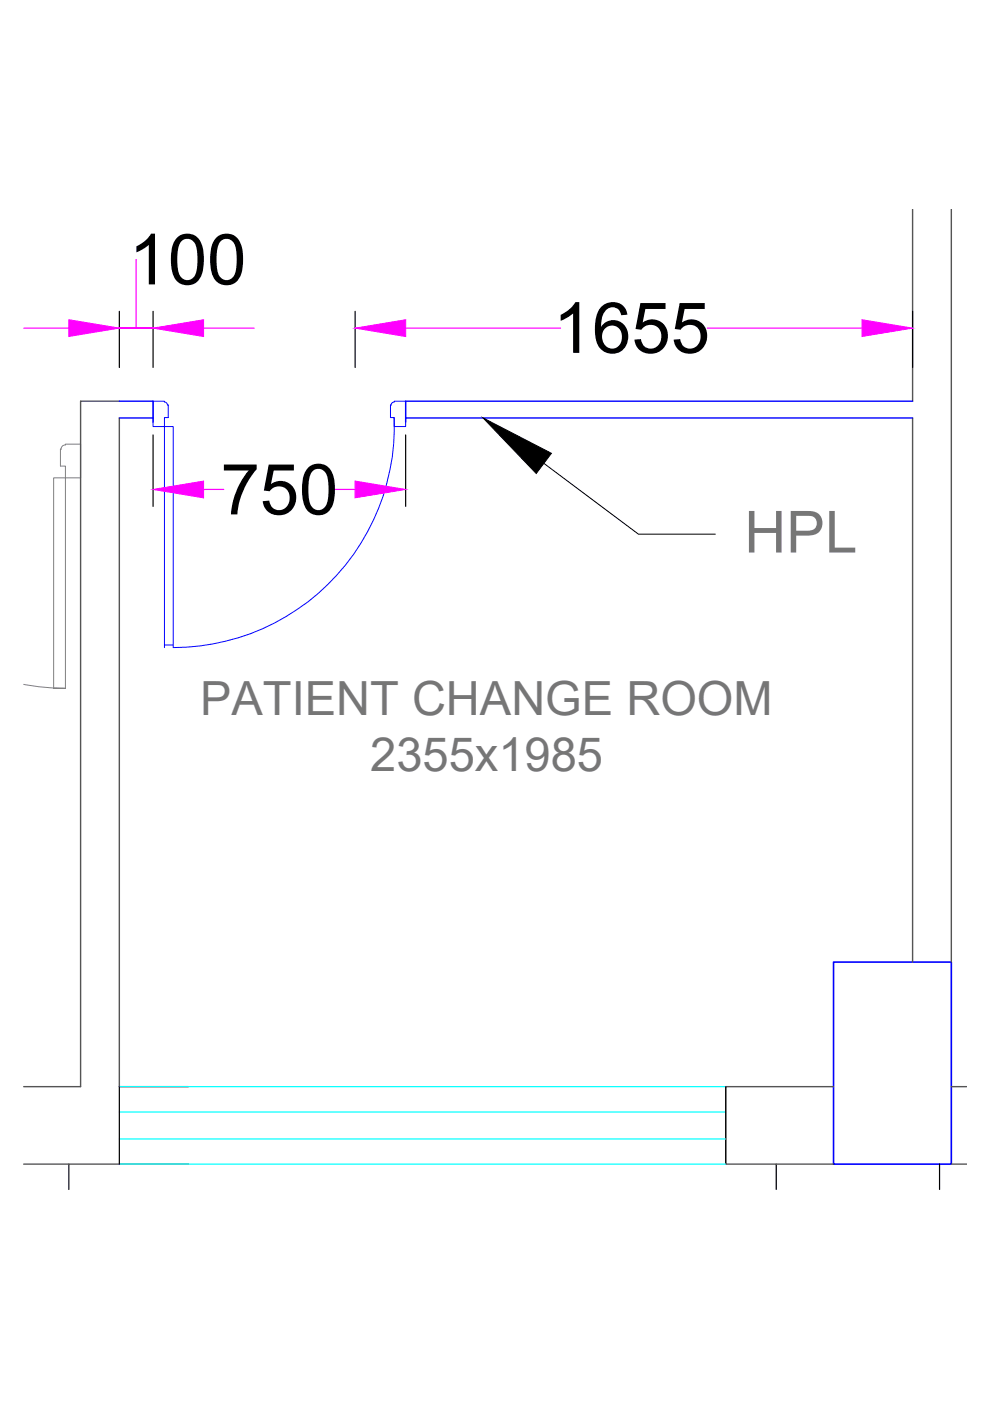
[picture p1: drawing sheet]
<svg xmlns="http://www.w3.org/2000/svg" width="210mm" height="297mm" viewBox="0 0 210 297" stroke-linecap="round" stroke-linejoin="round" font-family="sans-serif">
<!-- layer: col -->
<path d="M176.7 204h25v42.8h-25z" fill="none" stroke="#00f" stroke-width=".34"/>
<!-- layer: walls -->
<path d="M193.5 44.4v40.7M201.7 44.4v159.6M25.3 85.1h-8.2v145.3h-12.1M25.3 88.6v141.8h14.6M193.5 88.6v115.4M176.7 230.4h-22.8v16.4h22.8M201.7 230.4h3.3M5 246.8h34.9M201.7 246.8h3.3" fill="none" stroke="#545454" stroke-width=".3"/>
<!-- layer: Lines -->
<path d="M14.6 246.8v5.4M164.6 246.8v5.4M199.2 246.8v5.4" fill="none" stroke="#000" stroke-width=".25"/>
<!-- layer: DOOR -->
<path d="M13.9 94.3a.91 .91 0 0 0-1 .9M13.9 94.3v-.1h3.2v7.1h-3.2v-2.5h-1.1v-3.6h.2M5 145.1a45 45 0 0 0 8.9 .8h-2.5v-44.6h2.5v44.6" fill="none" stroke="#808080" stroke-width=".21"/>
<!-- layer: Window -->
<path d="M25.3 230.4h128.6M25.3 235.8h128.6M25.3 246.8h128.6M25.3 241.5h128.6" fill="none" stroke="#0ff" stroke-width=".25"/>
<!-- layer: wall -->
<path d="M25.3 230.4v16.4M153.9 230.4v16.4" fill="none" stroke="#000" stroke-width=".25"/>
<!-- layer: walls -->
<path d="M25.3 85.1h7.2v4.4M25.3 88.6h7.2M86 88.6h107.5M193.5 85.1h-107.5v4.4" fill="none" stroke="#00f" stroke-width=".3"/>
<!-- layer: toi-fix -->
<path d="M102.4 88.6l14.5 7.5-3.2 4.3z" fill="#000" stroke="#000" stroke-width=".21"/>
<path d="M115.3 98.2l20.1 15.1h16.3" fill="none" stroke="#000" stroke-width=".21"/>
<!-- layer: walls -->
<path d="M25.3 66v11.9M32.5 66v11.9M75.3 66v11.9M193.5 66v11.9M32.5 92.2v15.2M86 92.2v15.2" fill="none" stroke="#000" stroke-width=".25"/>
<path d="M28.9 55v14.6M5 69.6h9.6M25.3 69.6h7.2h-7.2M43.2 69.6h10.7M86 69.6h32.9M150 69.6h32.8M43.2 103.8h4.2M71 103.8h4.3" fill="none" stroke="#f0f" stroke-width=".25"/>
<g fill="#f0f" stroke="#f0f" stroke-width=".21">
<path d="M14.6 67.8l10.7 1.8-10.7 1.7z"/>
<path d="M32.5 69.6l10.7-1.8v3.5z"/>
<path d="M75.3 69.6l10.7-1.8v3.5z"/>
<path d="M182.8 67.8l10.7 1.8-10.7 1.7z"/>
<path d="M32.5 103.8l10.7-1.8v3.6z"/>
<path d="M75.3 102l10.7 1.8-10.7 1.8z"/>
</g>
<!-- layer: DOOR -->
<path d="M34.8 85.2a.66 .66 0 0 1 .7 .7M34.9 85.2v-.1h-2.4v5.3h2.4v-1.9h.8v-2.6h-.2M83.6 88.5a46.9 46.9 0 0 1-46.9 48.8v-46.9h-1.8v46.9M83.6 85.2v-.1h2.4v5.3h-2.4v-1.9h-.8v-2.6h.1a.66 .66 0 0 1 .7-.7M34.9 136.8h1.8" fill="none" stroke="#00f" stroke-width=".21"/>
<g font-size="15">
<text x="27.3" y="60.3">100</text>
<text x="117.2" y="74.8">1655</text>
<text x="46.8" y="109.1">750</text>
</g>
<text font-size="12.3" fill="#767676" x="157.8" y="117.2">HPL</text>
<g font-size="10" fill="#767676">
<text x="42.4" y="151.5">PATIENT CHANGE ROOM</text>
<text x="78.5" y="163.5">2355x1985</text>
</g>
</svg>
